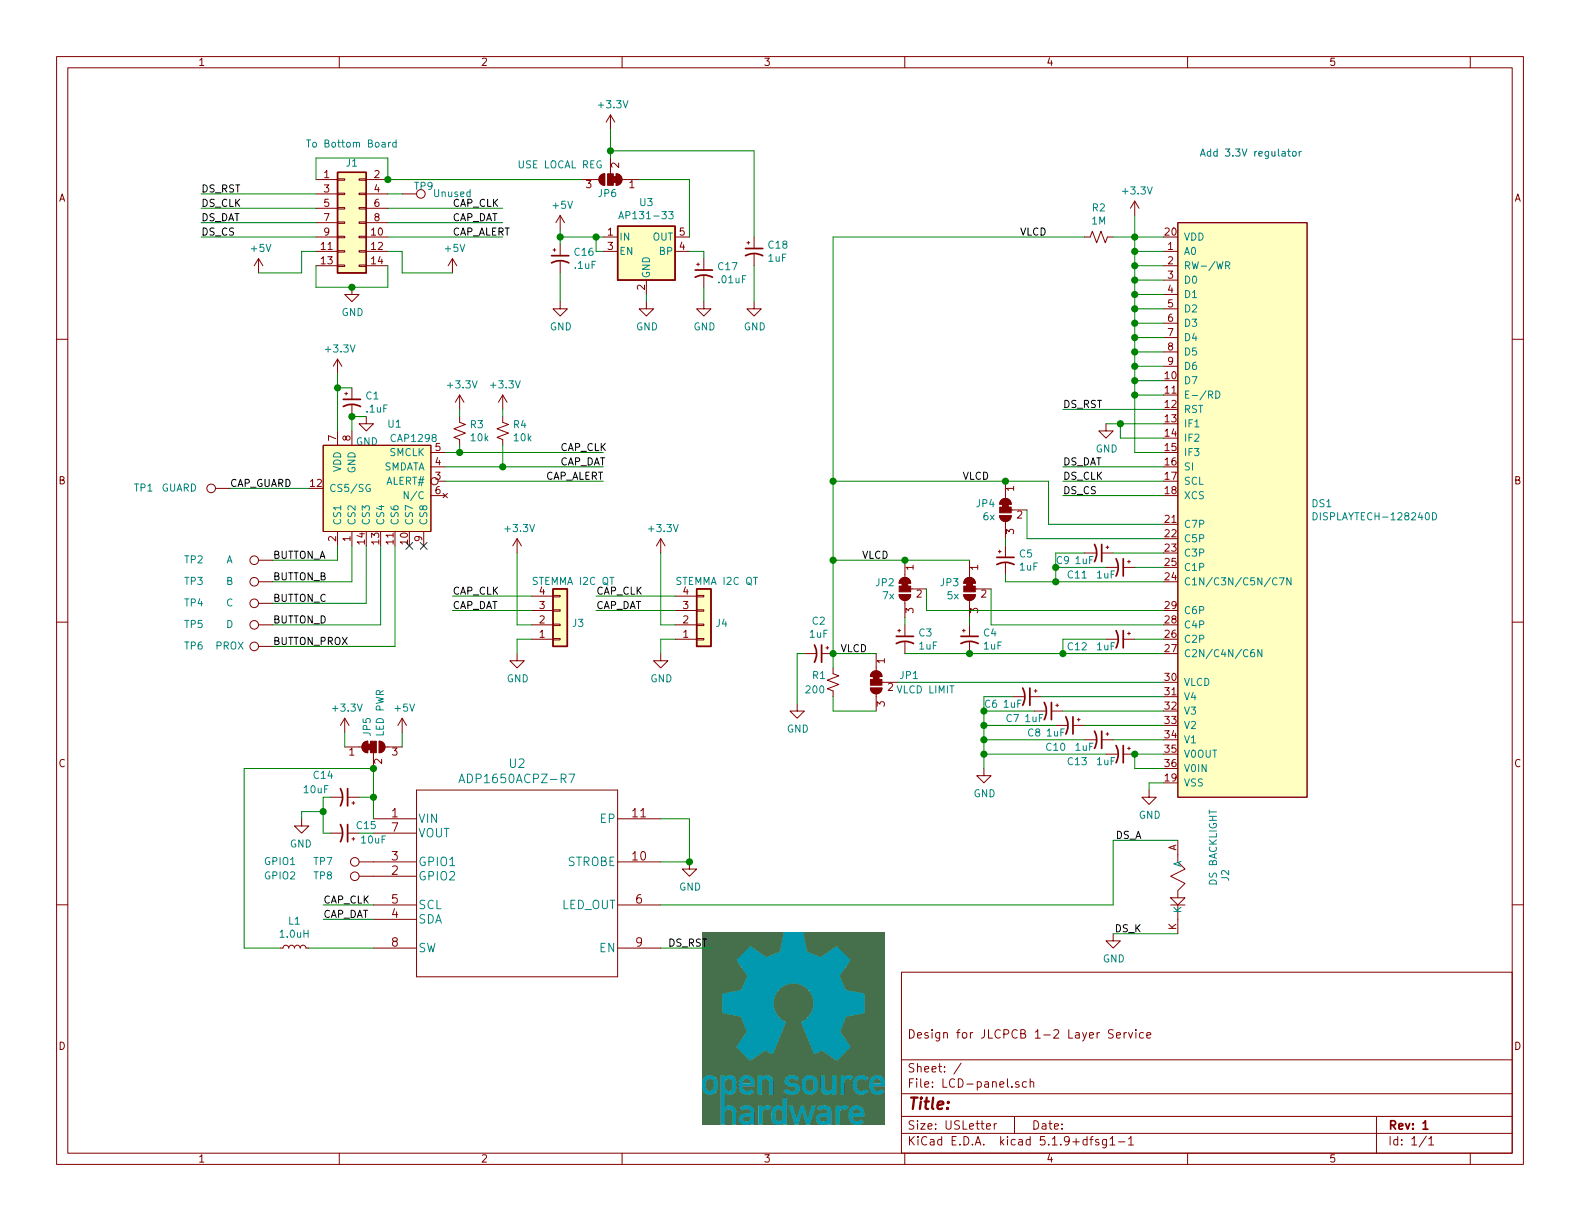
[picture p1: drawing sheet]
EESchema Schematic File Version 4
LIBS:LCD-panel-cache
EELAYER 26 0
EELAYER END
$Descr USLetter 11000 8500
encoding utf-8
Sheet 1 1
Title ""
Date ""
Rev "1"
Comp ""
Comment1 "Design for JLCPCB 1-2 Layer Service"
Comment2 ""
Comment3 ""
Comment4 ""
$EndDescr
$Comp
L Transflective:CAP1298 U1
U 1 1
P 2550 3250
F 0 "U1" H 2800 3550 50  0000 R CNN
F 1 "CAP1298" H 3050 3450 50  0000 R CNN
F 2 "Package_SO:SOIC-14_3.9x8.7mm_P1.27mm" H 2550 3250 50  0001 C CNN
F 3 "" H 2550 3250 50  0001 C CNN
	1    2550 3250
	1    0    0    -1  
$EndComp
$Comp
L Device:CP1_Small C1
U 1 1
P 2450 2800
F 0 "C1" H 2541 2846 50  0000 L CNN
F 1 ".1uF" H 2541 2755 50  0000 L CNN
F 2 "Capacitor_SMD:C_0805_2012Metric_Pad1.15x1.40mm_HandSolder" H 2450 2800 50  0001 C CNN
F 3 "~" H 2450 2800 50  0001 C CNN
	1    2450 2800
	1    0    0    -1  
$EndComp
$Comp
L power:+3.3V #PWR01
U 1 1
P 7900 1500
F 0 "#PWR01" H 7900 1350 50  0001 C CNN
F 1 "+3.3V" H 7915 1673 50  0000 C CNN
F 2 "" H 7900 1500 50  0001 C CNN
F 3 "" H 7900 1500 50  0001 C CNN
	1    7900 1500
	1    0    0    -1  
$EndComp
$Comp
L power:GND #PWR02
U 1 1
P 7700 2950
F 0 "#PWR02" H 7700 2700 50  0001 C CNN
F 1 "GND" H 7705 2777 50  0000 C CNN
F 2 "" H 7700 2950 50  0001 C CNN
F 3 "" H 7700 2950 50  0001 C CNN
	1    7700 2950
	1    0    0    -1  
$EndComp
Wire Wire Line
	2550 2900 2450 2900
Wire Wire Line
	2450 3000 2450 2900
Connection ~ 2450 2900
Wire Wire Line
	2350 2600 2350 2700
Wire Wire Line
	2350 2700 2450 2700
Wire Wire Line
	2350 3000 2350 2700
Connection ~ 2350 2700
Wire Wire Line
	2350 3800 2350 3900
Wire Wire Line
	2450 3800 2450 4050
Wire Wire Line
	2450 4050 1900 4050
Wire Wire Line
	2550 3800 2550 4200
Wire Wire Line
	2550 4200 1900 4200
Wire Wire Line
	2650 3800 2650 4350
Wire Wire Line
	2650 4350 1900 4350
Wire Wire Line
	2750 3800 2750 4500
Wire Wire Line
	2150 3400 1600 3400
Wire Wire Line
	2350 3900 1900 3900
Wire Wire Line
	2750 4500 1900 4500
Text Label 1900 3900 0    50   ~ 0
BUTTON_A
Text Label 1900 4050 0    50   ~ 0
BUTTON_B
Text Label 1900 4200 0    50   ~ 0
BUTTON_C
Text Label 1900 4350 0    50   ~ 0
BUTTON_D
Text Label 1900 4500 0    50   ~ 0
BUTTON_PROX
Text Label 1600 3400 0    50   ~ 0
CAP_GUARD
$Comp
L Transflective:DISPLAYTECH-128240D DS1
U 1 1
P 8200 1550
F 0 "DS1" H 9128 -404 50  0000 L CNN
F 1 "DISPLAYTECH-128240D" H 9128 -495 50  0000 L CNN
F 2 "Transflective:F314-1A7H1-11036" H 8200 1550 50  0001 C CNN
F 3 "" H 8200 1550 50  0001 C CNN
	1    8200 1550
	1    0    0    -1  
$EndComp
Wire Wire Line
	8100 1650 7900 1650
Wire Wire Line
	7900 1650 7900 1500
Wire Wire Line
	8100 1850 7900 1850
Wire Wire Line
	7900 1850 7900 1750
Connection ~ 7900 1650
Wire Wire Line
	8100 1950 7900 1950
Wire Wire Line
	7900 1950 7900 1850
Connection ~ 7900 1850
Wire Wire Line
	8100 2050 7900 2050
Wire Wire Line
	7900 2050 7900 1950
Connection ~ 7900 1950
Wire Wire Line
	8100 2150 7900 2150
Wire Wire Line
	7900 2150 7900 2050
Connection ~ 7900 2050
Wire Wire Line
	8100 2250 7900 2250
Wire Wire Line
	7900 2250 7900 2150
Connection ~ 7900 2150
Wire Wire Line
	8100 2350 7900 2350
Wire Wire Line
	7900 2350 7900 2250
Connection ~ 7900 2250
Wire Wire Line
	8100 2450 7900 2450
Wire Wire Line
	7900 2450 7900 2350
Connection ~ 7900 2350
Wire Wire Line
	8100 2550 7900 2550
Wire Wire Line
	7900 2550 7900 2450
Connection ~ 7900 2450
Wire Wire Line
	8100 2650 7900 2650
Wire Wire Line
	7900 2650 7900 2550
Connection ~ 7900 2550
Wire Wire Line
	8100 2750 7900 2750
Wire Wire Line
	7900 2750 7900 2650
Connection ~ 7900 2650
Wire Wire Line
	8100 2950 7800 2950
Wire Wire Line
	8100 3050 7800 3050
Wire Wire Line
	7800 3050 7800 2950
Connection ~ 7800 2950
Wire Wire Line
	7800 2950 7700 2950
$Comp
L Device:CP1_Small C11
U 1 1
P 7800 3950
F 0 "C11" V 7850 3650 50  0000 C CNN
F 1 "1uF" V 7850 3850 50  0000 C CNN
F 2 "Capacitor_SMD:C_0805_2012Metric_Pad1.15x1.40mm_HandSolder" H 7800 3950 50  0001 C CNN
F 3 "~" H 7800 3950 50  0001 C CNN
	1    7800 3950
	0    1    1    0   
$EndComp
$Comp
L Device:CP1_Small C9
U 1 1
P 7650 3850
F 0 "C9" V 7700 3600 50  0000 C CNN
F 1 "1uF" V 7700 3750 50  0000 C CNN
F 2 "Capacitor_SMD:C_0805_2012Metric_Pad1.15x1.40mm_HandSolder" H 7650 3850 50  0001 C CNN
F 3 "~" H 7650 3850 50  0001 C CNN
	1    7650 3850
	0    1    1    0   
$EndComp
$Comp
L Device:CP1_Small C5
U 1 1
P 7000 3900
F 0 "C5" H 7091 3946 50  0000 L CNN
F 1 "1uF" H 7091 3855 50  0000 L CNN
F 2 "Capacitor_SMD:C_0805_2012Metric_Pad1.15x1.40mm_HandSolder" H 7000 3900 50  0001 C CNN
F 3 "~" H 7000 3900 50  0001 C CNN
	1    7000 3900
	1    0    0    -1  
$EndComp
Wire Wire Line
	8100 4050 7350 4050
Wire Wire Line
	7350 4050 7350 3950
Wire Wire Line
	7350 3950 7700 3950
Wire Wire Line
	7350 3950 7350 3850
Wire Wire Line
	7350 3850 7550 3850
Connection ~ 7350 3950
Wire Wire Line
	7750 3850 8100 3850
Wire Wire Line
	7900 3950 8100 3950
$Comp
L Device:CP1_Small C13
U 1 1
P 7800 5250
F 0 "C13" V 7850 4950 50  0000 C CNN
F 1 "1uF" V 7850 5150 50  0000 C CNN
F 2 "Capacitor_SMD:C_0805_2012Metric_Pad1.15x1.40mm_HandSolder" H 7800 5250 50  0001 C CNN
F 3 "~" H 7800 5250 50  0001 C CNN
	1    7800 5250
	0    1    1    0   
$EndComp
Wire Wire Line
	8100 5350 7900 5350
Wire Wire Line
	7900 5350 7900 5250
Wire Wire Line
	7900 5250 8100 5250
Connection ~ 7900 5250
$Comp
L power:GND #PWR0101
U 1 1
P 6850 5350
F 0 "#PWR0101" H 6850 5100 50  0001 C CNN
F 1 "GND" H 6855 5177 50  0000 C CNN
F 2 "" H 6850 5350 50  0001 C CNN
F 3 "" H 6850 5350 50  0001 C CNN
	1    6850 5350
	1    0    0    -1  
$EndComp
$Comp
L Device:CP1_Small C10
U 1 1
P 7650 5150
F 0 "C10" V 7700 4850 50  0000 C CNN
F 1 "1uF" V 7700 5050 50  0000 C CNN
F 2 "Capacitor_SMD:C_0805_2012Metric_Pad1.15x1.40mm_HandSolder" H 7650 5150 50  0001 C CNN
F 3 "~" H 7650 5150 50  0001 C CNN
	1    7650 5150
	0    1    1    0   
$EndComp
$Comp
L Device:CP1_Small C8
U 1 1
P 7450 5050
F 0 "C8" V 7500 4800 50  0000 C CNN
F 1 "1uF" V 7500 4950 50  0000 C CNN
F 2 "Capacitor_SMD:C_0805_2012Metric_Pad1.15x1.40mm_HandSolder" H 7450 5050 50  0001 C CNN
F 3 "~" H 7450 5050 50  0001 C CNN
	1    7450 5050
	0    1    1    0   
$EndComp
$Comp
L Device:CP1_Small C7
U 1 1
P 7300 4950
F 0 "C7" V 7350 4700 50  0000 C CNN
F 1 "1uF" V 7350 4850 50  0000 C CNN
F 2 "Capacitor_SMD:C_0805_2012Metric_Pad1.15x1.40mm_HandSolder" H 7300 4950 50  0001 C CNN
F 3 "~" H 7300 4950 50  0001 C CNN
	1    7300 4950
	0    1    1    0   
$EndComp
$Comp
L Device:CP1_Small C6
U 1 1
P 7150 4850
F 0 "C6" V 7200 4600 50  0000 C CNN
F 1 "1uF" V 7200 4750 50  0000 C CNN
F 2 "Capacitor_SMD:C_0805_2012Metric_Pad1.15x1.40mm_HandSolder" H 7150 4850 50  0001 C CNN
F 3 "~" H 7150 4850 50  0001 C CNN
	1    7150 4850
	0    1    1    0   
$EndComp
Wire Wire Line
	6850 5250 6850 5350
Wire Wire Line
	6850 5250 7700 5250
Wire Wire Line
	7550 5150 6850 5150
Wire Wire Line
	6850 5150 6850 5250
Connection ~ 6850 5250
Wire Wire Line
	7350 5050 6850 5050
Wire Wire Line
	6850 5050 6850 5150
Connection ~ 6850 5150
Wire Wire Line
	7200 4950 6850 4950
Wire Wire Line
	6850 4950 6850 5050
Connection ~ 6850 5050
Wire Wire Line
	7050 4850 6850 4850
Wire Wire Line
	6850 4850 6850 4950
Connection ~ 6850 4950
Wire Wire Line
	7250 4850 8100 4850
Wire Wire Line
	7400 4950 8100 4950
Wire Wire Line
	7550 5050 8100 5050
Wire Wire Line
	7750 5150 8100 5150
$Comp
L Device:CP1_Small C12
U 1 1
P 7800 4450
F 0 "C12" V 7850 4150 50  0000 C CNN
F 1 "1uF" V 7850 4350 50  0000 C CNN
F 2 "Capacitor_SMD:C_0805_2012Metric_Pad1.15x1.40mm_HandSolder" H 7800 4450 50  0001 C CNN
F 3 "~" H 7800 4450 50  0001 C CNN
	1    7800 4450
	0    1    1    0   
$EndComp
Wire Wire Line
	8100 4550 7400 4550
Wire Wire Line
	7400 4550 7400 4450
Wire Wire Line
	7400 4450 7700 4450
Wire Wire Line
	7900 4450 8100 4450
$Comp
L power:GND #PWR0102
U 1 1
P 2550 2900
F 0 "#PWR0102" H 2550 2650 50  0001 C CNN
F 1 "GND" H 2555 2727 50  0000 C CNN
F 2 "" H 2550 2900 50  0001 C CNN
F 3 "" H 2550 2900 50  0001 C CNN
	1    2550 2900
	1    0    0    -1  
$EndComp
$Comp
L power:+3.3V #PWR0103
U 1 1
P 2350 2600
F 0 "#PWR0103" H 2350 2450 50  0001 C CNN
F 1 "+3.3V" H 2365 2773 50  0000 C CNN
F 2 "" H 2350 2600 50  0001 C CNN
F 3 "" H 2350 2600 50  0001 C CNN
	1    2350 2600
	1    0    0    -1  
$EndComp
$Comp
L Jumper:SolderJumper_3_Bridged12 JP4
U 1 1
P 7000 3550
F 0 "JP4" V 6954 3618 50  0000 L CNN
F 1 "6x" V 7045 3618 50  0000 L CNN
F 2 "Jumper:SolderJumper-3_P1.3mm_Bridged12_RoundedPad1.0x1.5mm" H 7000 3550 50  0001 C CNN
F 3 "~" H 7000 3550 50  0001 C CNN
	1    7000 3550
	0    -1   1    0   
$EndComp
Wire Wire Line
	8100 4750 6250 4750
Text Label 5850 4550 0    50   ~ 0
VLCD
Wire Wire Line
	7350 4050 7000 4050
Wire Wire Line
	7000 4050 7000 4000
Wire Wire Line
	7000 3750 7000 3800
Wire Wire Line
	7150 3750 7150 3550
Text Label 6700 3350 0    50   ~ 0
VLCD
Connection ~ 7350 4050
Wire Wire Line
	8100 3750 7150 3750
$Comp
L Device:CP1_Small C3
U 1 1
P 6300 4450
F 0 "C3" H 6391 4496 50  0000 L CNN
F 1 "1uF" H 6391 4405 50  0000 L CNN
F 2 "Capacitor_SMD:C_0805_2012Metric_Pad1.15x1.40mm_HandSolder" H 6300 4450 50  0001 C CNN
F 3 "~" H 6300 4450 50  0001 C CNN
	1    6300 4450
	1    0    0    -1  
$EndComp
$Comp
L Jumper:SolderJumper_3_Bridged12 JP2
U 1 1
P 6300 4100
F 0 "JP2" V 6254 4168 50  0000 L CNN
F 1 "7x" V 6345 4168 50  0000 L CNN
F 2 "Jumper:SolderJumper-3_P1.3mm_Bridged12_RoundedPad1.0x1.5mm" H 6300 4100 50  0001 C CNN
F 3 "~" H 6300 4100 50  0001 C CNN
	1    6300 4100
	0    -1   1    0   
$EndComp
Wire Wire Line
	6300 4300 6300 4350
Wire Wire Line
	6450 4250 6450 4100
Text Label 6000 3900 0    50   ~ 0
VLCD
Wire Wire Line
	8100 3650 7300 3650
Wire Wire Line
	7300 3650 7300 3350
Wire Wire Line
	7300 3350 7000 3350
Connection ~ 7000 3350
$Comp
L Device:CP1_Small C2
U 1 1
P 5700 4550
F 0 "C2" V 5472 4550 50  0000 C CNN
F 1 "1uF" V 5563 4550 50  0000 C CNN
F 2 "Capacitor_SMD:C_0805_2012Metric_Pad1.15x1.40mm_HandSolder" H 5700 4550 50  0001 C CNN
F 3 "~" H 5700 4550 50  0001 C CNN
	1    5700 4550
	0    1    1    0   
$EndComp
Wire Wire Line
	7900 2750 7900 3150
Wire Wire Line
	7900 3150 8100 3150
Connection ~ 7900 2750
Wire Wire Line
	8100 1750 7900 1750
Connection ~ 7900 1750
Wire Wire Line
	7900 1750 7900 1650
$Comp
L power:GND #PWR0104
U 1 1
P 8000 5500
F 0 "#PWR0104" H 8000 5250 50  0001 C CNN
F 1 "GND" H 8005 5327 50  0000 C CNN
F 2 "" H 8000 5500 50  0001 C CNN
F 3 "" H 8000 5500 50  0001 C CNN
	1    8000 5500
	1    0    0    -1  
$EndComp
Wire Wire Line
	8100 5450 8000 5450
Wire Wire Line
	8000 5450 8000 5500
$Comp
L Device:R_Small_US R2
U 1 1
P 7650 1650
F 0 "R2" V 7445 1650 50  0000 C CNN
F 1 "1M" V 7536 1650 50  0000 C CNN
F 2 "Resistor_SMD:R_0805_2012Metric_Pad1.15x1.40mm_HandSolder" H 7650 1650 50  0001 C CNN
F 3 "~" H 7650 1650 50  0001 C CNN
	1    7650 1650
	0    1    1    0   
$EndComp
$Comp
L Device:R_Small_US R1
U 1 1
P 5800 4750
F 0 "R1" H 5650 4800 50  0000 L CNN
F 1 "200" H 5600 4700 50  0000 L CNN
F 2 "Resistor_SMD:R_0805_2012Metric_Pad1.15x1.40mm_HandSolder" H 5800 4750 50  0001 C CNN
F 3 "~" H 5800 4750 50  0001 C CNN
	1    5800 4750
	1    0    0    -1  
$EndComp
$Comp
L Jumper:SolderJumper_3_Bridged12 JP1
U 1 1
P 6100 4750
F 0 "JP1" V 6050 4450 50  0000 L CNN
F 1 "VLCD LIMIT" V 6150 4200 50  0000 L CNN
F 2 "Jumper:SolderJumper-3_P1.3mm_Bridged12_RoundedPad1.0x1.5mm" H 6100 4750 50  0001 C CNN
F 3 "~" H 6100 4750 50  0001 C CNN
	1    6100 4750
	0    -1   1    0   
$EndComp
Wire Wire Line
	6100 4950 5800 4950
Wire Wire Line
	5800 4950 5800 4850
Wire Wire Line
	5800 4650 5800 4550
Wire Wire Line
	5800 4550 6100 4550
Connection ~ 5800 4550
$Comp
L power:GND #PWR0105
U 1 1
P 5550 4900
F 0 "#PWR0105" H 5550 4650 50  0001 C CNN
F 1 "GND" H 5555 4727 50  0000 C CNN
F 2 "" H 5550 4900 50  0001 C CNN
F 3 "" H 5550 4900 50  0001 C CNN
	1    5550 4900
	1    0    0    -1  
$EndComp
Wire Wire Line
	5600 4550 5550 4550
Wire Wire Line
	5550 4550 5550 4900
Wire Wire Line
	7900 1650 7750 1650
Text Label 7100 1650 0    50   ~ 0
VLCD
$Comp
L Device:CP1_Small C4
U 1 1
P 6750 4450
F 0 "C4" H 6841 4496 50  0000 L CNN
F 1 "1uF" H 6841 4405 50  0000 L CNN
F 2 "Capacitor_SMD:C_0805_2012Metric_Pad1.15x1.40mm_HandSolder" H 6750 4450 50  0001 C CNN
F 3 "~" H 6750 4450 50  0001 C CNN
	1    6750 4450
	1    0    0    -1  
$EndComp
$Comp
L Jumper:SolderJumper_3_Bridged12 JP3
U 1 1
P 6750 4100
F 0 "JP3" V 6704 4168 50  0000 L CNN
F 1 "5x" V 6795 4168 50  0000 L CNN
F 2 "Jumper:SolderJumper-3_P1.3mm_Bridged12_RoundedPad1.0x1.5mm" H 6750 4100 50  0001 C CNN
F 3 "~" H 6750 4100 50  0001 C CNN
	1    6750 4100
	0    -1   1    0   
$EndComp
Wire Wire Line
	6750 4300 6750 4350
Wire Wire Line
	6900 4350 6900 4100
Wire Wire Line
	8100 4350 6900 4350
Connection ~ 7400 4550
Connection ~ 6750 4550
Wire Wire Line
	8100 4250 6450 4250
Wire Wire Line
	6750 4550 6300 4550
Wire Wire Line
	6750 3900 6300 3900
Wire Wire Line
	6750 4550 7400 4550
Connection ~ 6300 3900
Wire Wire Line
	5800 4550 5800 3900
Wire Wire Line
	5800 3900 6300 3900
Wire Wire Line
	5800 3900 5800 3350
Wire Wire Line
	5800 3350 7000 3350
Connection ~ 5800 3900
Wire Wire Line
	5800 3350 5800 1650
Wire Wire Line
	5800 1650 7550 1650
Connection ~ 5800 3350
$Comp
L Connector_Generic:Conn_02x07_Odd_Even J1
U 1 1
P 2400 1550
F 0 "J1" H 2450 1967 50  0000 C CNN
F 1 "To Bottom Board" H 2450 2100 50  0000 C CNN
F 2 "Connector_PinHeader_2.54mm:PinHeader_2x07_P2.54mm_Vertical_SMD" H 2400 1550 50  0001 C CNN
F 3 "~" H 2400 1550 50  0001 C CNN
	1    2400 1550
	1    0    0    -1  
$EndComp
$Comp
L power:+3.3V #PWR0106
U 1 1
P 4250 900
F 0 "#PWR0106" H 4250 750 50  0001 C CNN
F 1 "+3.3V" H 4265 1073 50  0000 C CNN
F 2 "" H 4250 900 50  0001 C CNN
F 3 "" H 4250 900 50  0001 C CNN
	1    4250 900 
	1    0    0    -1  
$EndComp
$Comp
L power:GND #PWR0107
U 1 1
P 2450 2000
F 0 "#PWR0107" H 2450 1750 50  0001 C CNN
F 1 "GND" H 2455 1827 50  0000 C CNN
F 2 "" H 2450 2000 50  0001 C CNN
F 3 "" H 2450 2000 50  0001 C CNN
	1    2450 2000
	1    0    0    -1  
$EndComp
Wire Wire Line
	2200 1850 2200 2000
Wire Wire Line
	2200 2000 2450 2000
Wire Wire Line
	2700 1850 2700 2000
Wire Wire Line
	2700 2000 2450 2000
Connection ~ 2450 2000
Wire Wire Line
	4250 1100 4250 1050
Wire Wire Line
	3100 3150 3200 3150
Wire Wire Line
	3500 3250 4200 3250
Wire Wire Line
	3100 3350 4200 3350
Wire Wire Line
	8200 5850 7750 5850
Wire Wire Line
	8200 6500 7750 6500
Wire Wire Line
	8100 2850 7400 2850
Wire Wire Line
	8100 3250 7400 3250
Wire Wire Line
	8100 3350 7400 3350
Wire Wire Line
	8100 3450 7400 3450
Text Label 3900 3150 0    50   ~ 0
CAP_CLK
Text Label 3900 3250 0    50   ~ 0
CAP_DAT
Text Label 3800 3350 0    50   ~ 0
CAP_ALERT
Text Label 7400 2850 0    50   ~ 0
DS_RST
Text Label 7400 3250 0    50   ~ 0
DS_DAT
Text Label 7400 3350 0    50   ~ 0
DS_CLK
Text Label 7400 3450 0    50   ~ 0
DS_CS
Text Label 7950 5850 2    50   ~ 0
DS_A
Text Label 7950 6500 2    50   ~ 0
DS_K
Wire Wire Line
	2700 1650 3500 1650
Wire Wire Line
	2700 1450 3500 1450
Wire Wire Line
	1400 1550 2200 1550
Wire Wire Line
	1400 1350 2200 1350
Wire Wire Line
	2700 1550 3500 1550
Wire Wire Line
	1400 1450 2200 1450
Wire Wire Line
	1400 1650 2200 1650
Text Label 3150 1450 0    50   ~ 0
CAP_CLK
Text Label 3150 1550 0    50   ~ 0
CAP_DAT
Text Label 3150 1650 0    50   ~ 0
CAP_ALERT
Text Label 1400 1450 0    50   ~ 0
DS_CLK
Text Label 1400 1550 0    50   ~ 0
DS_DAT
Text Label 1400 1650 0    50   ~ 0
DS_CS
Text Label 1400 1350 0    50   ~ 0
DS_RST
$Comp
L Transflective:LCD-BACKLIGHT J2
U 1 1
P 8350 6200
F 0 "J2" H 8244 6385 50  0000 C CNN
F 1 "DS BACKLIGHT" H 8050 6300 50  0000 C CNN
F 2 "Transflective:DisplayBacklight" H 8350 6200 50  0001 C CNN
F 3 "~" H 8350 6200 50  0001 C CNN
	1    8350 6200
	0    1    1    0   
$EndComp
Text Notes 8350 1100 0    50   ~ 0
Add 3.3V regulator
$Comp
L Connector:TestPoint TP1
U 1 1
P 1600 3400
F 0 "TP1" V 1600 4000 50  0000 C CNN
F 1 "GUARD" V 1600 3750 50  0000 C CNN
F 2 "TestPoint:TestPoint_Pad_D1.0mm" H 1800 3400 50  0001 C CNN
F 3 "~" H 1800 3400 50  0001 C CNN
	1    1600 3400
	0    -1   -1   0   
$EndComp
$Comp
L Connector:TestPoint TP2
U 1 1
P 1900 3900
F 0 "TP2" V 1900 4450 50  0000 C CNN
F 1 "A" V 1900 4200 50  0000 C CNN
F 2 "TestPoint:TestPoint_Pad_D1.0mm" H 2100 3900 50  0001 C CNN
F 3 "~" H 2100 3900 50  0001 C CNN
	1    1900 3900
	0    -1   -1   0   
$EndComp
$Comp
L Connector:TestPoint TP3
U 1 1
P 1900 4050
F 0 "TP3" V 1900 4600 50  0000 C CNN
F 1 "B" V 1900 4350 50  0000 C CNN
F 2 "TestPoint:TestPoint_Pad_D1.0mm" H 2100 4050 50  0001 C CNN
F 3 "~" H 2100 4050 50  0001 C CNN
	1    1900 4050
	0    -1   -1   0   
$EndComp
$Comp
L Connector:TestPoint TP4
U 1 1
P 1900 4200
F 0 "TP4" V 1900 4750 50  0000 C CNN
F 1 "C" V 1900 4500 50  0000 C CNN
F 2 "TestPoint:TestPoint_Pad_D1.0mm" H 2100 4200 50  0001 C CNN
F 3 "~" H 2100 4200 50  0001 C CNN
	1    1900 4200
	0    -1   -1   0   
$EndComp
$Comp
L Connector:TestPoint TP5
U 1 1
P 1900 4350
F 0 "TP5" V 1900 4900 50  0000 C CNN
F 1 "D" V 1900 4650 50  0000 C CNN
F 2 "TestPoint:TestPoint_Pad_D1.0mm" H 2100 4350 50  0001 C CNN
F 3 "~" H 2100 4350 50  0001 C CNN
	1    1900 4350
	0    -1   -1   0   
$EndComp
$Comp
L Connector:TestPoint TP6
U 1 1
P 1900 4500
F 0 "TP6" V 1900 5050 50  0000 C CNN
F 1 "PROX" V 1900 4800 50  0000 C CNN
F 2 "TestPoint:TestPoint_Pad_D1.0mm" H 2100 4500 50  0001 C CNN
F 3 "~" H 2100 4500 50  0001 C CNN
	1    1900 4500
	0    -1   -1   0   
$EndComp
NoConn ~ 2850 3800
NoConn ~ 2950 3800
$Comp
L Device:CP1_Small C15
U 1 1
P 2400 5800
F 0 "C15" V 2450 5950 50  0000 C CNN
F 1 "10uF" V 2350 6000 50  0000 C CNN
F 2 "Capacitor_SMD:C_0805_2012Metric_Pad1.15x1.40mm_HandSolder" H 2400 5800 50  0001 C CNN
F 3 "~" H 2400 5800 50  0001 C CNN
	1    2400 5800
	0    1    -1   0   
$EndComp
$Comp
L Device:CP1_Small C14
U 1 1
P 2400 5550
F 0 "C14" V 2550 5400 50  0000 C CNN
F 1 "10uF" V 2450 5350 50  0000 C CNN
F 2 "Capacitor_SMD:C_0805_2012Metric_Pad1.15x1.40mm_HandSolder" H 2400 5550 50  0001 C CNN
F 3 "~" H 2400 5550 50  0001 C CNN
	1    2400 5550
	0    1    -1   0   
$EndComp
$Comp
L power:GND #PWR0109
U 1 1
P 2100 5700
F 0 "#PWR0109" H 2100 5450 50  0001 C CNN
F 1 "GND" H 2105 5527 50  0000 C CNN
F 2 "" H 2100 5700 50  0001 C CNN
F 3 "" H 2100 5700 50  0001 C CNN
	1    2100 5700
	-1   0    0    -1  
$EndComp
$Comp
L power:GND #PWR0110
U 1 1
P 7750 6500
F 0 "#PWR0110" H 7750 6250 50  0001 C CNN
F 1 "GND" H 7755 6327 50  0000 C CNN
F 2 "" H 7750 6500 50  0001 C CNN
F 3 "" H 7750 6500 50  0001 C CNN
	1    7750 6500
	1    0    0    -1  
$EndComp
Wire Wire Line
	7750 6300 7750 5850
$Comp
L Device:L_Small L1
U 1 1
P 2050 6600
F 0 "L1" V 2235 6600 50  0000 C CNN
F 1 "1.0uH" V 2144 6600 50  0000 C CNN
F 2 "Inductor_SMD:L_0805_2012Metric_Pad1.15x1.40mm_HandSolder" H 2050 6600 50  0001 C CNN
F 3 "~" H 2050 6600 50  0001 C CNN
	1    2050 6600
	0    -1   -1   0   
$EndComp
Wire Wire Line
	2600 5800 2500 5800
Wire Wire Line
	2300 5800 2250 5800
Wire Wire Line
	2250 5800 2250 5650
Wire Wire Line
	2250 5550 2300 5550
Wire Wire Line
	2600 5550 2500 5550
Text Label 4650 6600 0    50   ~ 0
DS_RST
Wire Wire Line
	4950 6600 4600 6600
Text Label 2250 6300 0    50   ~ 0
CAP_CLK
Text Label 2250 6400 0    50   ~ 0
CAP_DAT
Wire Wire Line
	2600 6400 2250 6400
Wire Wire Line
	2600 6300 2250 6300
$Comp
L power:GND #PWR0112
U 1 1
P 4800 6000
F 0 "#PWR0112" H 4800 5750 50  0001 C CNN
F 1 "GND" H 4805 5827 50  0000 C CNN
F 2 "" H 4800 6000 50  0001 C CNN
F 3 "" H 4800 6000 50  0001 C CNN
	1    4800 6000
	1    0    0    -1  
$EndComp
$Comp
L Connector:TestPoint TP7
U 1 1
P 2600 6000
F 0 "TP7" V 2600 6350 50  0000 C CNN
F 1 "GPIO1" V 2600 6650 50  0000 C CNN
F 2 "TestPoint:TestPoint_Pad_D1.0mm" H 2800 6000 50  0001 C CNN
F 3 "~" H 2800 6000 50  0001 C CNN
	1    2600 6000
	0    -1   -1   0   
$EndComp
$Comp
L Connector:TestPoint TP8
U 1 1
P 2600 6100
F 0 "TP8" V 2600 6450 50  0000 C CNN
F 1 "GPIO2" V 2600 6750 50  0000 C CNN
F 2 "TestPoint:TestPoint_Pad_D1.0mm" H 2800 6100 50  0001 C CNN
F 3 "~" H 2800 6100 50  0001 C CNN
	1    2600 6100
	0    -1   -1   0   
$EndComp
$Comp
L ADP1650:ADP1650ACPZ-R7 U2
U 1 1
P 2600 5700
F 0 "U2" H 3600 6087 60  0000 C CNN
F 1 "ADP1650ACPZ-R7" H 3600 5981 60  0000 C CNN
F 2 "ADP1650:ADP1650ACPZ-R7" H 3600 5940 60  0001 C CNN
F 3 "" H 2600 5700 60  0000 C CNN
	1    2600 5700
	1    0    0    -1  
$EndComp
Wire Wire Line
	4600 6000 4800 6000
Wire Wire Line
	4800 6000 4800 5700
Wire Wire Line
	4800 5700 4600 5700
Connection ~ 4800 6000
$Comp
L power:+3.3V #PWR03
U 1 1
P 2400 5100
F 0 "#PWR03" H 2400 4950 50  0001 C CNN
F 1 "+3.3V" H 2415 5273 50  0000 C CNN
F 2 "" H 2400 5100 50  0001 C CNN
F 3 "" H 2400 5100 50  0001 C CNN
	1    2400 5100
	1    0    0    -1  
$EndComp
Wire Wire Line
	4600 6300 7750 6300
Wire Wire Line
	2600 5700 2600 5550
Connection ~ 2600 5550
Wire Wire Line
	2100 5700 2100 5650
Wire Wire Line
	2100 5650 2250 5650
Connection ~ 2250 5650
Wire Wire Line
	2250 5650 2250 5550
Wire Wire Line
	2200 1250 2200 1100
Wire Wire Line
	2700 1250 2700 1100
$Comp
L Connector:TestPoint TP9
U 1 1
P 2800 1350
F 0 "TP9" V 2850 1500 50  0000 C CNN
F 1 "Unused" V 2800 1700 50  0000 C CNN
F 2 "TestPoint:TestPoint_Pad_D1.0mm" H 3000 1350 50  0001 C CNN
F 3 "~" H 3000 1350 50  0001 C CNN
	1    2800 1350
	0    1    -1   0   
$EndComp
Wire Wire Line
	2800 1750 2700 1750
Wire Wire Line
	2800 1350 2700 1350
Wire Wire Line
	2200 1750 2100 1750
$Comp
L Jumper:SolderJumper_3_Bridged12 JP5
U 1 1
P 2600 5200
F 0 "JP5" V 2554 5268 50  0000 L CNN
F 1 "LED PWR" V 2645 5268 50  0000 L CNN
F 2 "Jumper:SolderJumper-3_P1.3mm_Bridged12_RoundedPad1.0x1.5mm" H 2600 5200 50  0001 C CNN
F 3 "~" H 2600 5200 50  0001 C CNN
	1    2600 5200
	1    0    0    -1  
$EndComp
Wire Wire Line
	2600 5350 2600 5550
Wire Wire Line
	2400 5200 2400 5100
$Comp
L power:+5V #PWR05
U 1 1
P 2800 5100
F 0 "#PWR05" H 2800 4950 50  0001 C CNN
F 1 "+5V" H 2815 5273 50  0000 C CNN
F 2 "" H 2800 5100 50  0001 C CNN
F 3 "" H 2800 5100 50  0001 C CNN
	1    2800 5100
	1    0    0    -1  
$EndComp
Wire Wire Line
	2800 5100 2800 5200
$Comp
L power:+5V #PWR06
U 1 1
P 3150 1900
F 0 "#PWR06" H 3150 1750 50  0001 C CNN
F 1 "+5V" H 3165 2073 50  0000 C CNN
F 2 "" H 3150 1900 50  0001 C CNN
F 3 "" H 3150 1900 50  0001 C CNN
	1    3150 1900
	1    0    0    -1  
$EndComp
$Comp
L power:+5V #PWR04
U 1 1
P 1800 1900
F 0 "#PWR04" H 1800 1750 50  0001 C CNN
F 1 "+5V" H 1815 2073 50  0000 C CNN
F 2 "" H 1800 1900 50  0001 C CNN
F 3 "" H 1800 1900 50  0001 C CNN
	1    1800 1900
	1    0    0    -1  
$EndComp
Wire Wire Line
	2800 1750 2800 1900
Wire Wire Line
	2800 1900 3150 1900
Wire Wire Line
	2100 1750 2100 1900
Wire Wire Line
	2100 1900 1800 1900
Wire Wire Line
	1950 6600 1700 6600
Wire Wire Line
	1700 6600 1700 5350
Wire Wire Line
	1700 5350 2600 5350
Connection ~ 2600 5350
Wire Wire Line
	2600 6600 2150 6600
$Comp
L Regulator_Linear:AP131-33 U3
U 1 1
P 4500 1750
F 0 "U3" H 4500 2092 50  0000 C CNN
F 1 "AP131-33" H 4500 2001 50  0000 C CNN
F 2 "Package_TO_SOT_SMD:SOT-23-5" H 4500 2075 50  0001 C CNN
F 3 "http://www.diodes.com/_files/datasheets/AP131.pdf" H 4500 1750 50  0001 C CNN
	1    4500 1750
	1    0    0    -1  
$EndComp
$Comp
L Device:CP1_Small C16
U 1 1
P 3900 1800
F 0 "C16" H 3991 1846 50  0000 L CNN
F 1 ".1uF" H 3991 1755 50  0000 L CNN
F 2 "Capacitor_SMD:C_0805_2012Metric_Pad1.15x1.40mm_HandSolder" H 3900 1800 50  0001 C CNN
F 3 "~" H 3900 1800 50  0001 C CNN
	1    3900 1800
	1    0    0    -1  
$EndComp
$Comp
L Device:CP1_Small C17
U 1 1
P 4900 1900
F 0 "C17" H 4991 1946 50  0000 L CNN
F 1 ".01uF" H 4991 1855 50  0000 L CNN
F 2 "Capacitor_SMD:C_0805_2012Metric_Pad1.15x1.40mm_HandSolder" H 4900 1900 50  0001 C CNN
F 3 "~" H 4900 1900 50  0001 C CNN
	1    4900 1900
	1    0    0    -1  
$EndComp
$Comp
L Device:CP1_Small C18
U 1 1
P 5250 1750
F 0 "C18" H 5341 1796 50  0000 L CNN
F 1 "1uF" H 5341 1705 50  0000 L CNN
F 2 "Capacitor_SMD:C_0805_2012Metric_Pad1.15x1.40mm_HandSolder" H 5250 1750 50  0001 C CNN
F 3 "~" H 5250 1750 50  0001 C CNN
	1    5250 1750
	1    0    0    -1  
$EndComp
$Comp
L power:GND #PWR0108
U 1 1
P 4500 2100
F 0 "#PWR0108" H 4500 1850 50  0001 C CNN
F 1 "GND" H 4505 1927 50  0000 C CNN
F 2 "" H 4500 2100 50  0001 C CNN
F 3 "" H 4500 2100 50  0001 C CNN
	1    4500 2100
	1    0    0    -1  
$EndComp
$Comp
L power:GND #PWR0111
U 1 1
P 4900 2100
F 0 "#PWR0111" H 4900 1850 50  0001 C CNN
F 1 "GND" H 4905 1927 50  0000 C CNN
F 2 "" H 4900 2100 50  0001 C CNN
F 3 "" H 4900 2100 50  0001 C CNN
	1    4900 2100
	1    0    0    -1  
$EndComp
$Comp
L power:GND #PWR0113
U 1 1
P 5250 2100
F 0 "#PWR0113" H 5250 1850 50  0001 C CNN
F 1 "GND" H 5255 1927 50  0000 C CNN
F 2 "" H 5250 2100 50  0001 C CNN
F 3 "" H 5250 2100 50  0001 C CNN
	1    5250 2100
	1    0    0    -1  
$EndComp
$Comp
L power:GND #PWR0114
U 1 1
P 3900 2100
F 0 "#PWR0114" H 3900 1850 50  0001 C CNN
F 1 "GND" H 3905 1927 50  0000 C CNN
F 2 "" H 3900 2100 50  0001 C CNN
F 3 "" H 3900 2100 50  0001 C CNN
	1    3900 2100
	1    0    0    -1  
$EndComp
Wire Wire Line
	4800 1750 4900 1750
Wire Wire Line
	4900 1750 4900 1800
Wire Wire Line
	4900 2000 4900 2100
Wire Wire Line
	4500 2050 4500 2100
Wire Wire Line
	4200 1650 4150 1650
Wire Wire Line
	3900 1650 3900 1700
Wire Wire Line
	3900 1900 3900 2100
Wire Wire Line
	5250 1850 5250 2100
Wire Wire Line
	4200 1750 4150 1750
Wire Wire Line
	4150 1750 4150 1650
Connection ~ 4150 1650
Wire Wire Line
	4150 1650 3900 1650
$Comp
L power:+5V #PWR0115
U 1 1
P 3900 1600
F 0 "#PWR0115" H 3900 1450 50  0001 C CNN
F 1 "+5V" H 3915 1773 50  0000 C CNN
F 2 "" H 3900 1600 50  0001 C CNN
F 3 "" H 3900 1600 50  0001 C CNN
	1    3900 1600
	1    0    0    -1  
$EndComp
$Comp
L Jumper:SolderJumper_3_Bridged12 JP6
U 1 1
P 4250 1250
F 0 "JP6" H 4200 1350 50  0000 L CNN
F 1 "USE LOCAL REG" H 4300 1150 50  0000 L CNN
F 2 "Jumper:SolderJumper-3_P1.3mm_Bridged12_RoundedPad1.0x1.5mm" H 4250 1250 50  0001 C CNN
F 3 "~" H 4250 1250 50  0001 C CNN
	1    4250 1250
	-1   0    0    1   
$EndComp
Wire Wire Line
	2200 1100 2700 1100
Wire Wire Line
	2700 1250 4050 1250
Connection ~ 2700 1250
Wire Wire Line
	3900 1600 3900 1650
Connection ~ 3900 1650
$Comp
L Device:R_Small_US R3
U 1 1
P 3200 3000
F 0 "R3" H 3268 3046 50  0000 L CNN
F 1 "10k" H 3268 2955 50  0000 L CNN
F 2 "Resistor_SMD:R_0805_2012Metric_Pad1.15x1.40mm_HandSolder" H 3200 3000 50  0001 C CNN
F 3 "~" H 3200 3000 50  0001 C CNN
	1    3200 3000
	1    0    0    -1  
$EndComp
$Comp
L Device:R_Small_US R4
U 1 1
P 3500 3000
F 0 "R4" H 3568 3046 50  0000 L CNN
F 1 "10k" H 3568 2955 50  0000 L CNN
F 2 "Resistor_SMD:R_0805_2012Metric_Pad1.15x1.40mm_HandSolder" H 3500 3000 50  0001 C CNN
F 3 "~" H 3500 3000 50  0001 C CNN
	1    3500 3000
	1    0    0    -1  
$EndComp
$Comp
L power:+3.3V #PWR0116
U 1 1
P 3200 2850
F 0 "#PWR0116" H 3200 2700 50  0001 C CNN
F 1 "+3.3V" H 3215 3023 50  0000 C CNN
F 2 "" H 3200 2850 50  0001 C CNN
F 3 "" H 3200 2850 50  0001 C CNN
	1    3200 2850
	1    0    0    -1  
$EndComp
$Comp
L power:+3.3V #PWR0117
U 1 1
P 3500 2850
F 0 "#PWR0117" H 3500 2700 50  0001 C CNN
F 1 "+3.3V" H 3515 3023 50  0000 C CNN
F 2 "" H 3500 2850 50  0001 C CNN
F 3 "" H 3500 2850 50  0001 C CNN
	1    3500 2850
	1    0    0    -1  
$EndComp
Wire Wire Line
	3500 2850 3500 2900
Wire Wire Line
	3200 2850 3200 2900
$Comp
L Connector_Generic:Conn_01x04 J3
U 1 1
P 3900 4350
F 0 "J3" H 3979 4342 50  0000 L CNN
F 1 "STEMMA I2C QT" H 3700 4050 50  0000 L CNN
F 2 "Transflective:JST-SH-4-VERT-SMD" H 3900 4350 50  0001 C CNN
F 3 "~" H 3900 4350 50  0001 C CNN
	1    3900 4350
	1    0    0    1   
$EndComp
$Comp
L power:+3.3V #PWR0118
U 1 1
P 3600 3850
F 0 "#PWR0118" H 3600 3700 50  0001 C CNN
F 1 "+3.3V" H 3615 4023 50  0000 C CNN
F 2 "" H 3600 3850 50  0001 C CNN
F 3 "" H 3600 3850 50  0001 C CNN
	1    3600 3850
	1    0    0    -1  
$EndComp
$Comp
L power:GND #PWR0119
U 1 1
P 3600 4550
F 0 "#PWR0119" H 3600 4300 50  0001 C CNN
F 1 "GND" H 3605 4377 50  0000 C CNN
F 2 "" H 3600 4550 50  0001 C CNN
F 3 "" H 3600 4550 50  0001 C CNN
	1    3600 4550
	1    0    0    -1  
$EndComp
Wire Wire Line
	3600 4550 3600 4450
Wire Wire Line
	3600 4450 3700 4450
Wire Wire Line
	3700 4350 3600 4350
Wire Wire Line
	3600 4350 3600 3850
Wire Wire Line
	3500 3250 3500 3100
Text Label 3150 4150 0    50   ~ 0
CAP_CLK
Text Label 3150 4250 0    50   ~ 0
CAP_DAT
Wire Wire Line
	3150 4250 3700 4250
Wire Wire Line
	3100 3250 3500 3250
Connection ~ 3500 3250
Wire Wire Line
	3200 3100 3200 3150
Connection ~ 3200 3150
Wire Wire Line
	3200 3150 4200 3150
Wire Wire Line
	3150 4150 3700 4150
$Comp
L Connector_Generic:Conn_01x04 J4
U 1 1
P 4900 4350
F 0 "J4" H 4979 4342 50  0000 L CNN
F 1 "STEMMA I2C QT" H 4700 4050 50  0000 L CNN
F 2 "Transflective:JST-SH-4-VERT-SMD" H 4900 4350 50  0001 C CNN
F 3 "~" H 4900 4350 50  0001 C CNN
	1    4900 4350
	1    0    0    1   
$EndComp
$Comp
L power:+3.3V #PWR0120
U 1 1
P 4600 3850
F 0 "#PWR0120" H 4600 3700 50  0001 C CNN
F 1 "+3.3V" H 4615 4023 50  0000 C CNN
F 2 "" H 4600 3850 50  0001 C CNN
F 3 "" H 4600 3850 50  0001 C CNN
	1    4600 3850
	1    0    0    -1  
$EndComp
$Comp
L power:GND #PWR0121
U 1 1
P 4600 4550
F 0 "#PWR0121" H 4600 4300 50  0001 C CNN
F 1 "GND" H 4605 4377 50  0000 C CNN
F 2 "" H 4600 4550 50  0001 C CNN
F 3 "" H 4600 4550 50  0001 C CNN
	1    4600 4550
	1    0    0    -1  
$EndComp
Wire Wire Line
	4600 4550 4600 4450
Wire Wire Line
	4600 4450 4700 4450
Wire Wire Line
	4700 4350 4600 4350
Wire Wire Line
	4600 4350 4600 3850
Text Label 4150 4150 0    50   ~ 0
CAP_CLK
Text Label 4150 4250 0    50   ~ 0
CAP_DAT
Wire Wire Line
	4150 4250 4700 4250
Wire Wire Line
	4150 4150 4700 4150
Wire Wire Line
	4800 1650 4800 1250
Wire Wire Line
	4800 1250 4450 1250
Wire Wire Line
	4250 1050 5250 1050
Wire Wire Line
	5250 1050 5250 1650
Connection ~ 4250 1050
Wire Wire Line
	4250 1050 4250 900 
$EndSCHEMATC
